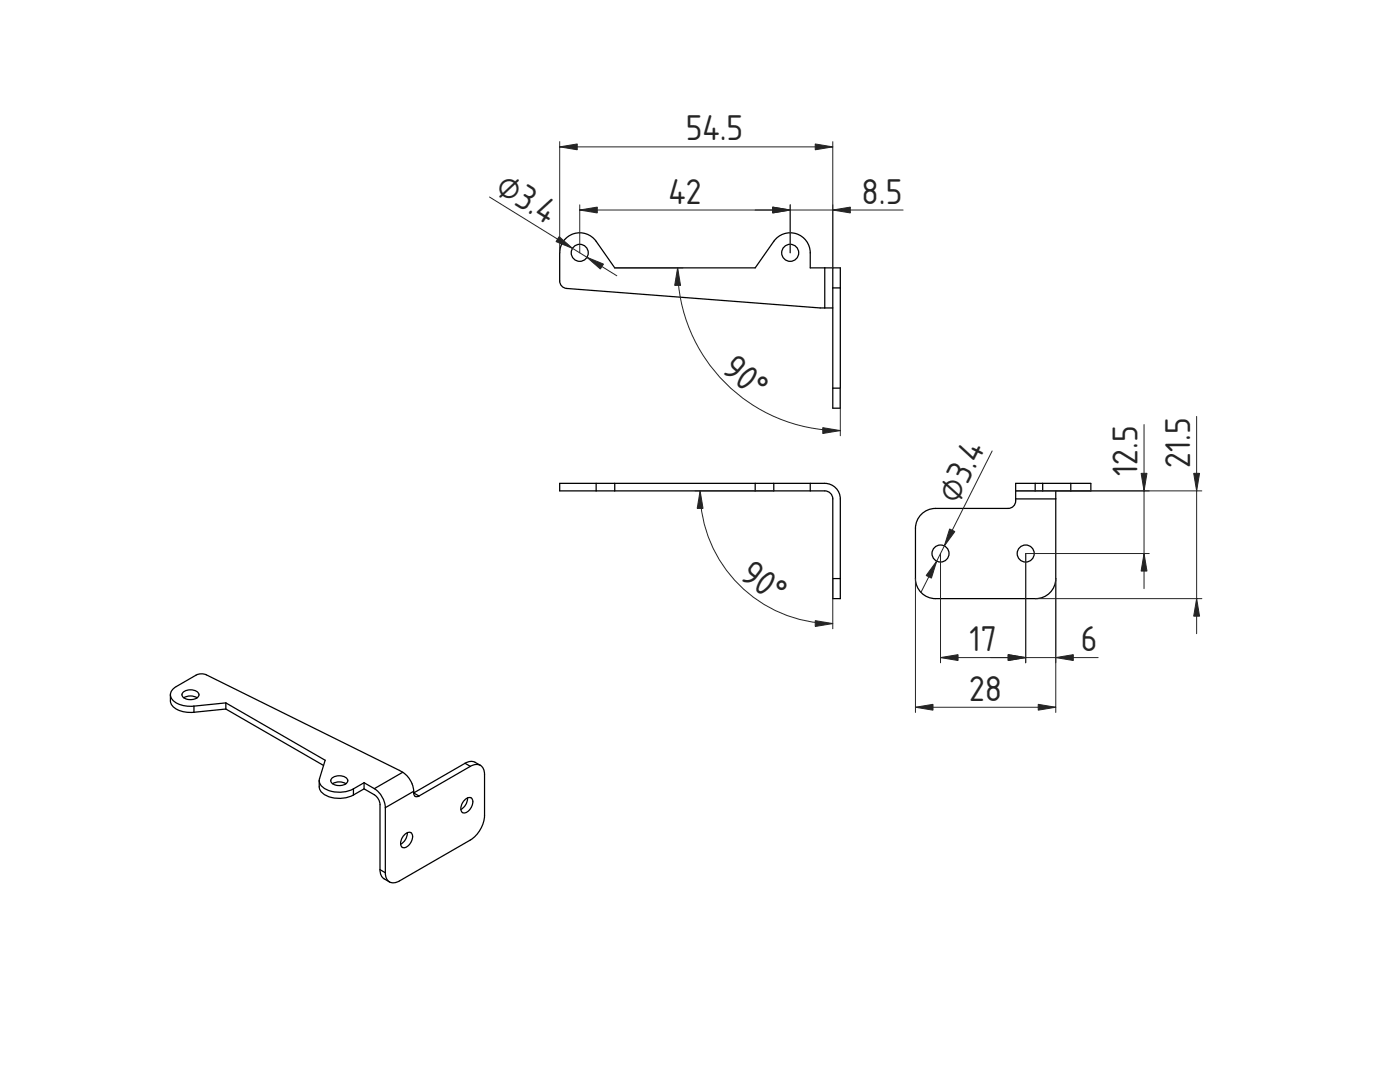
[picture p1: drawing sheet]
<svg xmlns="http://www.w3.org/2000/svg" width="279mm" height="216mm" viewBox="0 0 279 216" stroke-linecap="round" stroke-linejoin="round" font-family="sans-serif">
<g fill="none" stroke="#000" stroke-width=".25">
<path d="M164.6 53.4v8M166.2 53.4v28h1.5v-28h-6v-3a4 4 0 0 0-2.8-3.8 4 4 0 0 0-4.5 1.6l-3.7 5.2h-28l-3.7-5.2a4 4 0 0 0-4.5-1.6 4 4 0 0 0-2.8 3.8v5.7a1.5 1.5 0 0 0 1.4 1.5l50.6 3.8h2.5M166.2 57.4h1.5M166.2 77.4h1.5M111.7 96.4h52.9a3.1 3.1 0 0 1 3.1 3.1v20h-1.5v-20a1.6 1.6 0 0 0-1.6-1.6h-52.9zM119 96.4v1.5M122.7 96.4v1.5M150.7 96.4v1.5M154.4 96.4v1.5M161.7 96.4v1.5M202.7 97.9h15v-1.5h-15v3.5a1.5 1.5 0 0 1-1.5 1.5h-14.5a4 4 0 0 0-4 4v10.1a4 4 0 0 0 4 4h20a4 4 0 0 0 4-4v-17.6M202.7 99.5h8"/>
<path d="M206.6 96.4v1.5M208.1 96.4v1.5M213.7 96.4v1.5M166.2 115.5h1.5M34 138.6a1.93 1.93 0 0 1 1.2-1.6l3.9-2.3a2.35 2.35 0 0 1 2.1 0l39.2 19.4M34 138.6a3 3 0 0 0 3 2.3h1.7M34 138.6a2.69 2.69 0 0 0 2.4 3.4l2.3 .1M36.6 138a2.39 2.39 0 0 1 3 .3 1.01 1.01 0 0 1-1.1 1.3h-.8a1.12 1.12 0 0 1-1.3-1.3zM36.7 139.2a2.58 2.58 0 0 1 2.6 0M38.7 140.9v1.2M45.1 140.3l19.8 11.4-1.2 4.1M45.1 141.5l19.5 11.2"/>
<path d="M45.1 140.3l-6.4 .6M45.1 141.5l-6.4 .6M45.1 140.3v1.2M63.7 155.8a2.72 2.72 0 0 0 2.5 2.1l1.3 .2 1.3-.1 1.7-.6M63.7 155.8a2.65 2.65 0 0 0 2.5 3.3l2 .2 1.2-.2 1.1-.5M66.3 155.2a2.39 2.39 0 0 1 3 .3 1.01 1.01 0 0 1-1.1 1.2h-.8a1.12 1.12 0 0 1-1.3-1.2zM66.4 156.4a2.58 2.58 0 0 1 2.6 0M70.5 157.4v1.2M72.7 157.4l2 1.2a2.49 2.49 0 0 1 1.1 2v12.9M72.7 156.2v1.2M72.7 156.2l2 1.2M72.7 156.2l-2.2 1.2"/>
<path d="M72.7 157.4l-2.2 1.2M74.7 157.4a4.8 4.8 0 0 1 2.2 3.8M80.4 154.1a4.8 4.8 0 0 1 2.2 3.8M80.4 154.1l-5.7 3.3M82.6 158.2a.65 .65 0 0 0 .3 .7 .65 .65 0 0 0 .7-.1M82.6 157.9v.3M82.6 157.9l-5.7 3.3M82.6 158.2l1 .6M92.6 159.7a1.07 1.07 0 0 1 1.6-.3 2.23 2.23 0 0 1-1.6 2.8 .81 .81 0 0 1-.6-1.1zM92.8 152.3a2.36 2.36 0 0 1 3.1 .4M92.8 152.3l-10.2 5.9M92.8 152.3l1.1 .6"/>
<path d="M93.3 159.2a2.57 2.57 0 0 1-1.3 2.3M93.9 152.9l-10.3 5.9M95.9 152.7a1.93 1.93 0 0 0-2 .2M95.9 152.7a1.93 1.93 0 0 1 .8 1.8v8.2a6.3 6.3 0 0 1-2.8 4.9l-14.2 8.2a2.08 2.08 0 0 1-2 .2M75.8 173.5a2.36 2.36 0 0 0 1.9 2.5M75.8 173.5l1.1 .6M76.9 174.1a2.08 2.08 0 0 0 .8 1.9M76.9 161.2v12.9M80.6 166.7a1.07 1.07 0 0 1 1.6-.4 2.23 2.23 0 0 1-1.6 2.9 .81 .81 0 0 1-.6-1.1zM81.3 166.2a2.57 2.57 0 0 1-1.4 2.3"/>
<circle cx="115.7" cy="50.4" r="1.7"/>
<circle cx="157.7" cy="50.4" r="1.7"/>
<circle cx="187.7" cy="110.5" r="1.7"/>
<circle cx="204.7" cy="110.5" r="1.7"/>
</g>
<g fill="none" stroke="#212529" stroke-width=".2">
<path d="M97.7 39.3l25.4 15.7M111.7 29.3h54.5M111.7 28.3v22.1M166.2 28.3v25.1M115.7 41.9h64.5M115.7 40.9v9.5M122.7 53.4h13.6M135.2 53.4a32.5 32.5 0 0 0 32.5 32.5M157.7 40.9v9.5M167.7 77.4v9.6M138.7 97.9h15.7M139.7 97.9a26.5 26.5 0 0 0 26.5 26.5"/>
<path d="M198 90l-14.2 28.2M202.7 97.9h37.2M228.3 84.7v32.8M238.8 83.1v43.4M166.2 115.5v10M182.7 115.5v26.7M187.7 110.5v21.8M206.7 119.5h33.2M210.7 115.5v26.7M229.4 110.5h-24.7v21.8M187.7 131.2h31.5M182.7 141.1h28"/>
</g>
<g fill="#212529" stroke="#212529" stroke-width=".2">
<path d="M139.7 97.9l.6 3.5h-1.2z"/>
<path d="M162.7 123.8l3.5 .6-3.5 .6z"/>
<path d="M111.6 47.2l2.7 2.4-3.3-1.4z"/>
<path d="M117.1 51.3l3.3 1.4-.6 1z"/>
<path d="M135.2 53.4l.6 3.5h-1.1z"/>
<path d="M164.2 85.3l3.5 .6-3.5 .6z"/>
<path d="M166.2 41.9l3.5-.6v1.2z"/>
<path d="M154.2 41.3l3.5 .6-3.5 .6z"/>
<path d="M111.7 29.3l3.5-.6v1.2z"/>
<path d="M162.7 28.7l3.5 .6-3.5 .6z"/>
<path d="M115.7 41.9l3.5-.6v1.2z"/>
<path d="M187.7 131.2l3.5-.6v1.2z"/>
<path d="M201.2 130.6l3.5 .6-3.5 .6z"/>
<path d="M227.7 94.4h1.2l-.6 3.5z"/>
<path d="M228.3 110.4l.6 3.5h-1.2z"/>
<path d="M238.2 94.4h1.2l-.6 3.5z"/>
<path d="M238.8 119.4l.6 3.5h-1.2z"/>
<path d="M210.7 131.2l3.5-.6v1.2z"/>
<path d="M189.5 105.5l1.1 .6-2.1 2.8z"/>
<path d="M186.9 112l-1 3.4-1.1-.6z"/>
<path d="M182.7 141.1l3.5-.6v1.2z"/>
<path d="M207.2 140.5l3.5 .6-3.5 .6z"/>
</g>
<g font-size="6.7" fill="#212529">
<text x="136.9" y="28">54.5</text>
<text x="98.6" y="38.3" transform="rotate(32 98.6 38.3)">⌀3.4</text>
<text x="133.4" y="40.6">42</text>
<text x="172" y="40.6">8.5</text>
<text x="143.8" y="73.9" transform="rotate(41 143.8 73.9)">90°</text>
<text x="227" y="95" transform="rotate(-90 227 95)">12.5</text>
<text x="237.5" y="93.3" transform="rotate(-90 237.5 93.3)">21.5</text>
<text x="191.1" y="100.7" transform="rotate(-63 191.1 100.7)">⌀3.4</text>
<text x="147.4" y="115.3" transform="rotate(37 147.4 115.3)">90°</text>
<text x="193.5" y="129.9">17</text>
<text x="215.7" y="129.9">6</text>
<text x="193.4" y="139.8">28</text>
</g>
</svg>
